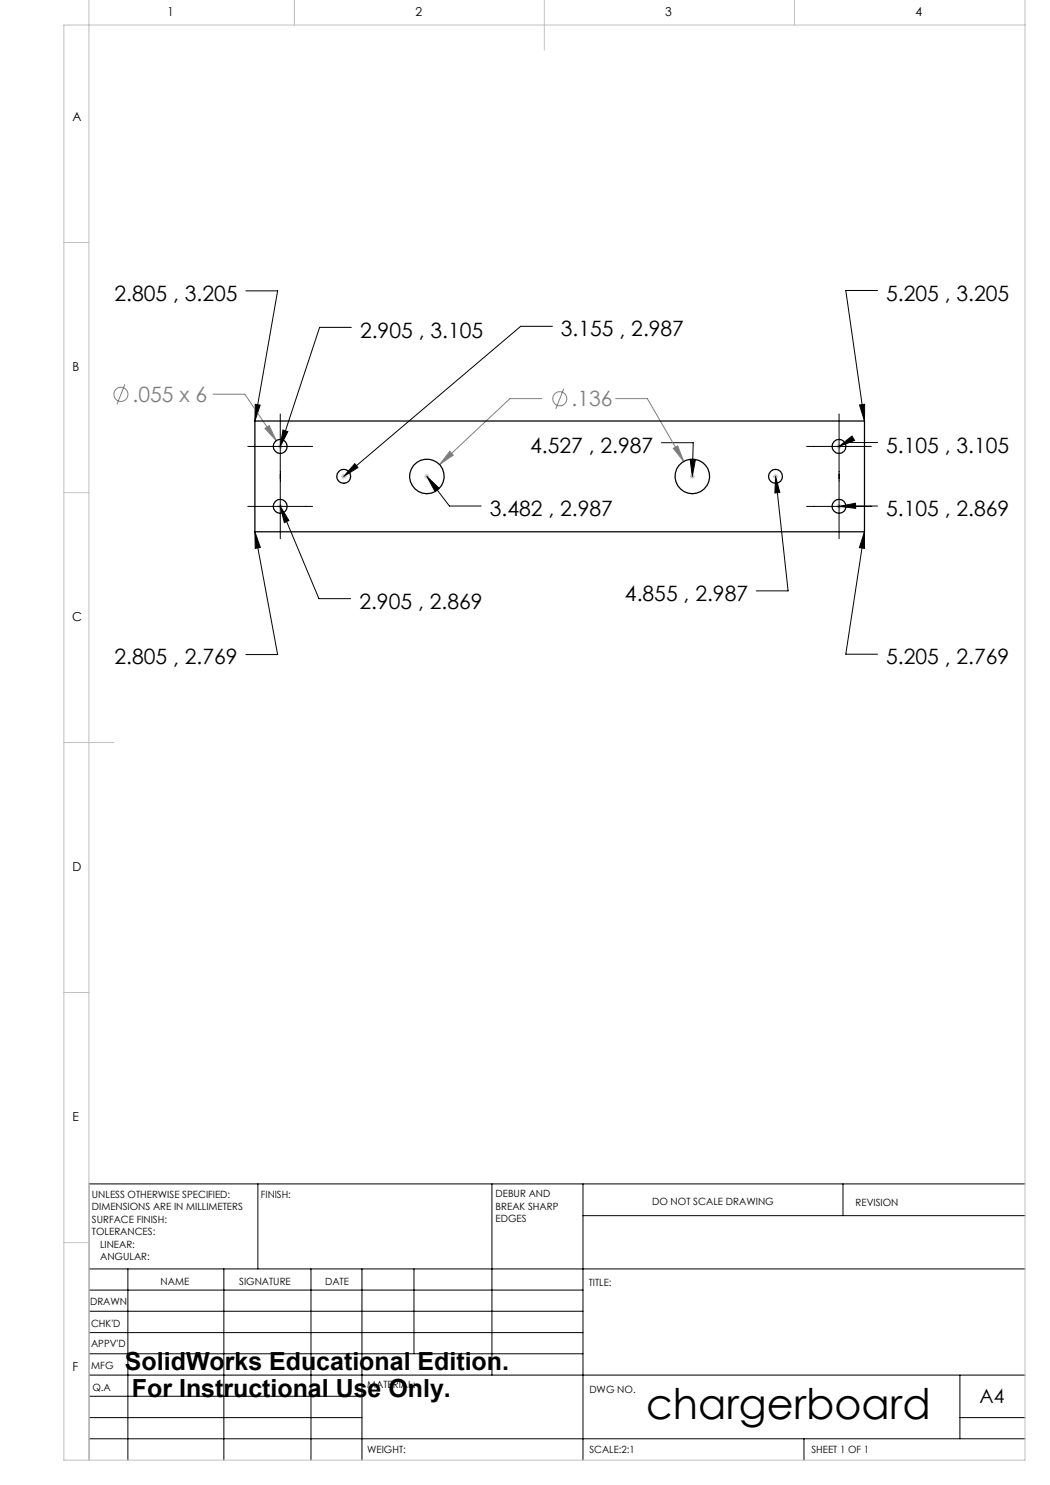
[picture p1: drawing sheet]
<svg xmlns="http://www.w3.org/2000/svg" width="210mm" height="297mm" viewBox="0 0 210 297" stroke-linecap="round" stroke-linejoin="round" font-family="sans-serif">
<g fill="none" stroke="#808080" stroke-width=".2">
<path d="M25 76.9l-1.6 4M42.6 78.8h6.4l6.2 9.3M108.3 79.7h-6.3l-14.1 13.2M112.7 77.7l-1.5 4.1M123.1 79.7h6.4l7.2 12.6M53 85.7l.8-.6 1.4 3zM90 90.3l.7 .7-2.8 1.9zM134.7 89.7l.8-.5 1.2 3.1z"/>
<circle cx="24.2" cy="78.9" r="1.42"/>
<circle cx="112" cy="79.7" r="1.42"/>
</g>
<g fill="none" stroke="#000" stroke-width=".2">
<path d="M49.2 58.2h6.3l-4.5 26M175.5 58.1h-6.3l3.7 26.1M70.3 65.5h-6.4l-7.8 23.8M110.5 65.3h-6.4l-35.3 30M49.6 89.3h12.9M51 80.9l1 .1-1 3.2zM56.1 82.8v24.9M56.6 86l1 .3-1.5 3zM70.9 92.7l.7 .8-2.8 1.8zM85.4 95.3l4.5 5.9h6.3M85.4 95.3l2.4 2.3-.8 .6zM132.3 88.5h6.3l-.1 6.8"/>
<path d="M138 92h1.1l-.6 3.3zM155.1 95.3l2.5 22.9h-6.3M155.1 95.3l.9 3.2-1 .1zM161.3 89.3h13M167.8 82.8v24.9M167.8 89.3l2.6-2.1 .5 .9zM171.9 81l1-.1v3.3zM175.5 88.5h-6.3l-1.4 .8M49.6 101.3h12.9M51 106.4l4.5 24.5h-6.3M51 106.4l1.1 3.1-1.1 .2zM56.1 101.3l7.7 18.4h6.3"/>
<path d="M56.1 101.3l1.7 2.8-.9 .4zM161.3 101.3h13M167.8 101.3l3.3-.7v1.1zM172.9 106.4v3.3l-1-.2zM172.9 106.4l-3.7 24.4h6.3M175.5 101.2l-7.7 .1M51.6 236.8v17M98.4 236.8v38.2M116.6 236.8v55.2M168.6 236.8v6.3M205 236.8h-187.2v55.2M17.8 253.8h187.2"/>
<path d="M17.8 258h98.8M25.6 253.8v38.2M44.8 253.8v38.2M62.2 253.8v38.2M72.4 253.8v38.2M82.8 253.8v17M116.6 243.1h88.4M17.8 270.8h98.8M17.8 266.5h98.8M17.8 262.3h98.8M17.8 279.3h54.6M17.8 275h187.2"/>
<path d="M192 275v12.8M17.8 287.8h187.2M17.8 283.5h54.6M160.8 287.8v4.2M192 283.5h13"/>
</g>
<g fill="none" stroke="#c0c0c0" stroke-width=".2">
<path d="M17.8 0v292M58.9 0v5M108.9 0v10M158.9 0v5M205 0v292h-192.2v-287h192.2M12.8 48.5h5M12.8 98.5h5M55.5 89.3h1.1M55.7 88.9l.7 .7M56.1 88.8v1M56.4 88.9l-.7 .7M68.2 95.3h1.1"/>
<path d="M68.4 94.9l.7 .7M68.8 94.8v1M69.1 94.9l-.7 .7M84.9 95.3h1M85 94.9l.7 .7M85.4 94.8v1M85.7 94.9l-.7 .7M138 95.3h1M138.1 94.9l.7 .7M138.5 94.8v1M138.8 94.9l-.7 .7M154.6 95.3h1"/>
<path d="M154.8 94.9l.7 .7M155.1 94.8v1M155.5 94.9l-.7 .7M167.3 89.3h1M167.5 88.9l.7 .7M167.8 88.8v1M168.2 88.9l-.7 .7M55.5 101.3h1.1M55.7 100.9l.7 .7M56.1 100.8v1M56.4 100.9l-.7 .7M167.3 101.3h1"/>
<path d="M167.5 100.9l.7 .7M167.8 100.8v1M168.2 100.9l-.7 .7M12.8 148.5h10M12.8 198.5h5M12.8 248.5h5"/>
</g>
<path d="M51 106.4l1.1 3.1-1.1 .2zM51 80.9l1 .1-1 3.2zM171.9 81l1-.1v3.3zM172.9 106.4v3.3l-1-.2zM56.6 86l1 .3-1.5 3zM56.1 101.3l1.7 2.8-.9 .4zM70.9 92.7l.7 .8-2.8 1.8zM85.4 95.3l2.4 2.3-.8 .6zM138 92h1.1l-.6 3.3zM155.1 95.3l.9 3.2-1 .1zM167.8 89.3l2.6-2.1 .5 .9zM167.8 101.3l3.3-.7v1.1z" fill="#000"/>
<path d="M90 90.3l-2.1 2.6 2.8-1.9zM134.7 89.7l2 2.6-1.2-3.1zM53 85.7l2.2 2.4-1.4-3z" fill="#808080"/>
<g fill="none" stroke="#000" stroke-width=".25">
<path d="M51 84.2h121.9v22.2h-121.9z"/>
<circle cx="56" cy="89.3" r="1.4"/>
<circle cx="68.7" cy="95.3" r="1.38"/>
<circle cx="85.4" cy="95.3" r="3.5"/>
<circle cx="138.5" cy="95.3" r="3.5"/>
<circle cx="155.1" cy="95.3" r="1.38"/>
<circle cx="167.8" cy="89.3" r="1.4"/>
<circle cx="56" cy="101.3" r="1.38"/>
<circle cx="167.8" cy="101.3" r="1.38"/>
</g>
<text font-size="8.5" x="129.2" y="283.7">chargerboard</text>
<g font-size="5">
<text x="25" y="273.9">SolidWorks Educational Edition.</text>
<text x="26.4" y="279.4">For Instructional Use Only.</text>
</g>
<g font-size="4.2">
<text x="22.9" y="60.1">2.805 , 3.205</text>
<text x="177.2" y="60.1">5.205 , 3.205</text>
<text x="72" y="67.5">2.905 , 3.105</text>
<text x="112.2" y="67.3">3.155 , 2.987</text>
<text x="106" y="90.5">4.527 , 2.987</text>
<text x="177.2" y="90.5">5.105 , 3.105</text>
<text x="98" y="103.2">3.482 , 2.987</text>
<text x="177.2" y="103.2">5.105 , 2.869</text>
<text x="71.9" y="121.8">2.905 , 2.869</text>
<text x="125" y="120.2">4.855 , 2.987</text>
<text x="22.9" y="132.9">2.805 , 2.769</text>
<text x="177.2" y="132.9">5.205 , 2.769</text>
</g>
<g font-size="4.2" fill="#808080">
<text x="26.5" y="80.4">.055 x 6</text>
<text x="114.3" y="81.3">.136</text>
</g>
<text font-size="3.9" x="195.9" y="280.6">A4</text>
<g font-size="2.5">
<text x="33.5" y="3.2">1</text>
<text x="83.1" y="3.2">2</text>
<text x="133.1" y="3.2">3</text>
<text x="183.1" y="3.2">4</text>
<text x="14.5" y="24.2">A</text>
<text x="14.5" y="74.2">B</text>
<text x="14.5" y="124.2">C</text>
<text x="14.5" y="174.2">D</text>
<text x="14.5" y="224.2">E</text>
<text x="14.5" y="274.2">F</text>
</g>
<g font-size="2">
<text x="18.4" y="239.6">UNLESS OTHERWISE SPECIFIED:</text>
<text x="52.2" y="239.6">FINISH:</text>
<text x="99.1" y="239.5">DEBUR AND</text>
<text x="18.4" y="242.1">DIMENSIONS ARE IN MILLIMETERS</text>
<text x="18.4" y="244.6">SURFACE FINISH:</text>
<text x="99.1" y="242">BREAK SHARP</text>
<text x="99.1" y="244.5">EDGES</text>
<text x="130.4" y="241">DO NOT SCALE DRAWING</text>
<text x="171.1" y="241.2">REVISION</text>
<text x="18.4" y="247.1">TOLERANCES:</text>
<text x="20" y="249.6">LINEAR:</text>
<text x="20" y="252.1">ANGULAR:</text>
<text x="32.1" y="257">NAME</text>
<text x="47.8" y="256.9">SIGNATURE</text>
<text x="65" y="256.9">DATE</text>
<text x="117.8" y="257.2">TITLE:</text>
<text x="18" y="261.1">DRAWN</text>
<text x="18.2" y="269.4">APPV'D</text>
<text x="18.2" y="265.3">CHK'D</text>
<text x="18.3" y="273.8">MFG</text>
<text x="18.5" y="278.1">Q.A</text>
<text x="73.4" y="277.5">MATERIAL:</text>
<text x="117.9" y="278.6">DWG NO.</text>
<text x="73.4" y="290.5">WEIGHT:</text>
<text x="117.9" y="290.6">SCALE:2:1</text>
<text x="162.3" y="290.6">SHEET 1 OF 1</text>
</g>
</svg>
